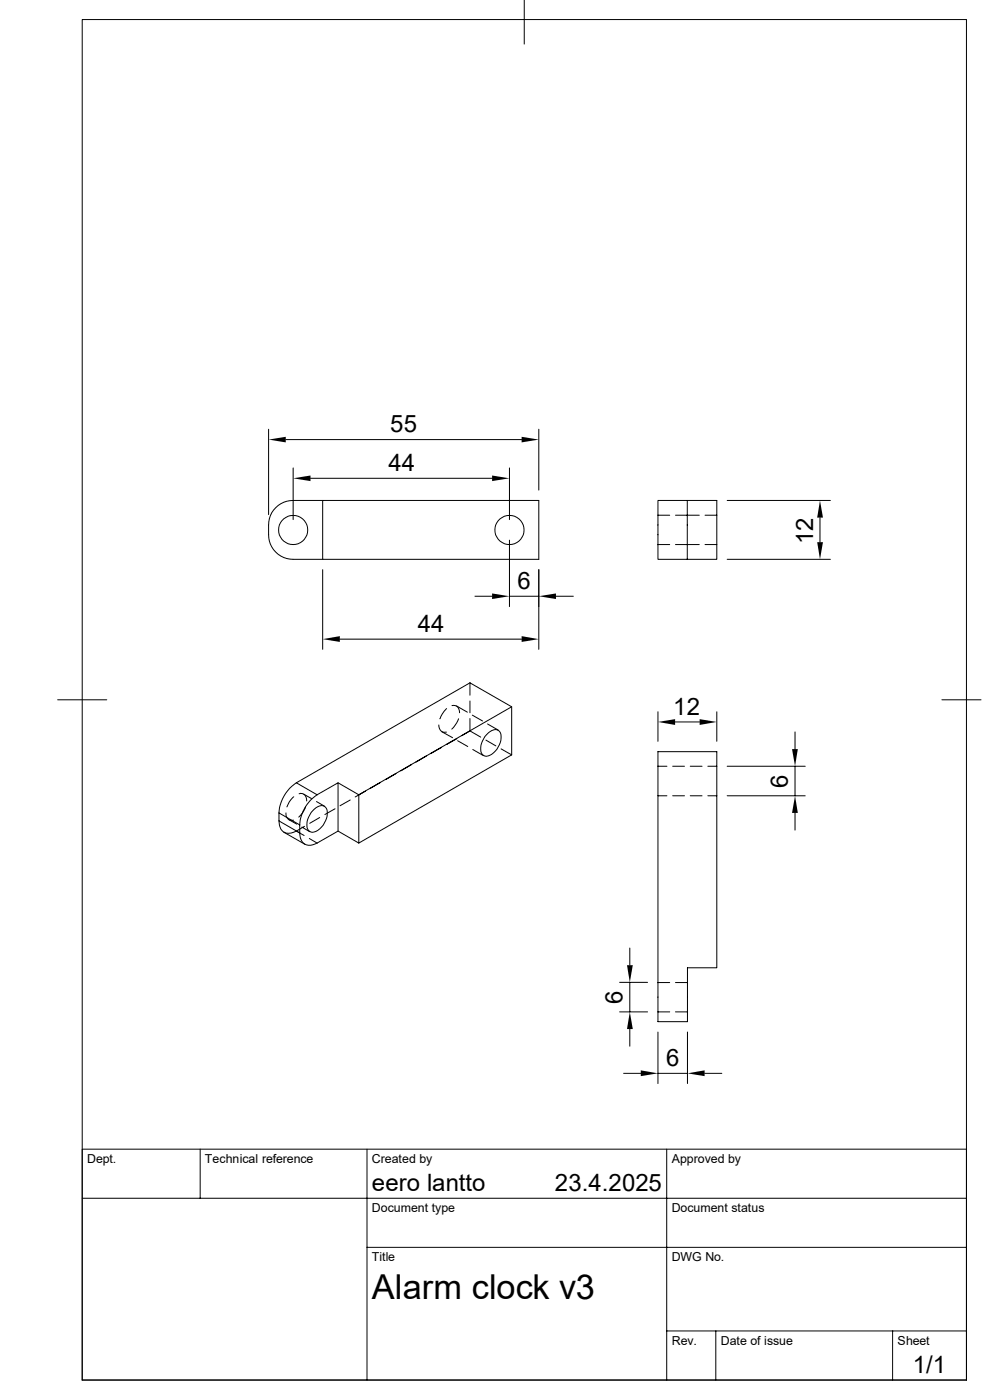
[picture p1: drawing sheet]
<svg xmlns="http://www.w3.org/2000/svg" width="210mm" height="297mm" viewBox="0 0 210 297" stroke-linecap="round" stroke-linejoin="round" font-family="sans-serif">
<g fill="none" stroke="#000" stroke-width=".21">
<path d="M17.4 4.1h187.6v288.7h-187.6zM111.2 0v9.4M57 91.1v18.1M60.6 93.3h50.1M62.2 99.3v10.9M108.1 99.3v10.9M114.3 91.1v12.9M65.9 101.5h38.5M68.5 106.2h-6.3a5.2 5.2 0 0 0-5.2 5.2 7.8 7.8 0 0 0 .7 4.6 5.2 5.2 0 0 0 4.5 2.7h6.3M68.5 106.2h45.8v12.5h-45.8zM108.1 114.6v14.1M139.6 106.2h6.2v12.5h-6.2z"/>
<path d="M139.6 109.3h2.5M139.6 115.5h2.5M143.3 109.3h5M143.3 115.5h5M145.8 106.2h6.3v12.5h-6.3M149.6 109.3h2.5M149.6 115.5h2.5M154.3 106.2h21.8M154.3 118.7h21.8M173.9 109.8v5.2M68.5 120.9v16.9M72.1 135.6h38.6"/>
<path d="M100.8 126.5h3.6M108.1 126.5h6.2M114.3 120.9v16.9M117.9 126.5h3.7M12.2 148.5h10.4M93.1 153.8a1.32 1.32 0 0 0 1.6 1.5M93.6 158.6l-2.1 1.2M93.7 155.2l2.3 1.3M94.7 150.3l-.8 1.1-.6 1.1M95.9 149.7a1.28 1.28 0 0 1 1.6 1.5M96.9 149.8l2.2 1.3M96.9 156.7l-2.2 1.2"/>
<path d="M97.1 157.1l2.1 1.3M97.3 152.5l-.4 .8-1.1 1.4M99.7 144.9l-36.8 21.2M99.7 155.1l-1.7 1M99.7 144.9l8.8 5v10.2M99.7 152.4v2.7l2.3 1.3M99.7 144.9v2.6M99.7 148.7v2.5M100.2 151.7l2.2 1.3M100.3 159l2.3 1.3M103.1 157l2.1 1.2M103.2 155.9a1.95 1.95 0 0 1 2.7-.8 3.6 3.6 0 0 1-.8 4.2 1.95 1.95 0 0 1-2.7 .8 3.6 3.6 0 0 1 .8-4.2z"/>
<path d="M103.4 153.6l2.3 1.3M106.3 158.9l2.2 1.2M108.5 149.9l-32.4 18.7-4.4-2.5M139.6 159.5h12.5v45.8h-6.3v11.4h-6.2zM139.6 151v6.3M143.2 153.2h5.2M152.1 151v6.3M168.7 155.3v3.6M199.8 148.5h8.3M59.2 174.2a2.69 2.69 0 0 0 1.1 2.4M59.2 174.2l4.4 2.5M59.2 172.5l4.4 2.5"/>
<path d="M59.2 172.5v1.7M60.7 172.5a1.28 1.28 0 0 0 1.6 1.5M61.3 173.9l1.6 .9M62.3 169l-.9 1.1-.5 1.1M62.9 166.1l4.4 2.5M62.9 166.1a8.3 8.3 0 0 0-3.7 6.4M63.5 168.4a1.26 1.26 0 0 1 1.6 1.5M63.6 176.7a2.19 2.19 0 0 0 .8 2.2 2.19 2.19 0 0 0 2.4 .2l.5-.2M63.6 175v1.7M64.1 175.5l1.6 .9M64.4 168.5l1.7 .9M64.5 177.2l-1.6-.9a2.92 2.92 0 0 1-2.7 .3l4.5 2.5"/>
<path d="M64.6 175.3l-1.7 1M64.8 171.2l-.7 1.3-.7 .9M65.6 177.9l1.7 1M66.3 172a1.95 1.95 0 0 1 2.7-.8 3.6 3.6 0 0 1-.8 4.3 1.95 1.95 0 0 1-2.7 .7 3.6 3.6 0 0 1 .8-4.2zM67.1 170.1l1.7 .9M67.3 168.6l4.4-2.5v10.2l-4.4 2.6M67.3 168.6a8.3 8.3 0 0 0-3.7 6.4M67.8 173.4l-2.1 1.3M71.1 171.6l-2.2 1.2M74.3 169.7l-2.2 1.2M76.1 168.6v10.3l-4.4-2.6M77.5 167.9l-2.1 1.2"/>
<path d="M80.7 166l-2.1 1.2M84 164.1l-2.2 1.3M87.2 162.3l-2.2 1.2M90.4 160.4l-2.1 1.3M108.5 160.1l-32.4 18.8M139.6 162.6h1.9M139.6 168.8h1.9M142.7 162.6h2.5M142.7 168.8h2.5M146.4 162.6h2.5M146.4 168.8h2.5M150.2 162.6h1.9"/>
<path d="M150.2 168.8h1.9M154.3 162.6h16.5M154.3 168.8h16.5M168.7 162.6v6.2M168.7 172.5v3.6M131.4 214.7h6M131.4 208.4h6M133.6 201.1v3.7M133.6 208.4v6.3M133.6 218.3v3.7M139.6 218.9v11M139.6 214.7h2.5"/>
<path d="M139.6 208.4h2.5M143.3 214.7h2.5M143.3 208.4h2.5M145.8 218.9v11M132.3 227.7h3.6M139.6 227.7h6.2M149.5 227.7h3.6M17.4 254.2h187.6M42.5 243.8v10.4M77.9 243.8v49M141.4 243.8v49M205 243.8h-187.6v49"/>
<path d="M77.9 264.6h127.1M141.4 282.4h63.6M151.8 282.4v10.4M189.4 282.4v10.4"/>
<circle cx="62.2" cy="112.4" r="3.1"/>
<circle cx="108.1" cy="112.4" r="3.1"/>
</g>
<g fill="#000">
<path d="M57 93.3l3.6-.6v1.2zM110.7 92.7l3.6 .6-3.6 .6zM62.2 101.5l3.7-.6v1.2zM104.4 100.9l3.7 .6-3.7 .6zM173.9 106.2l.7 3.6h-1.2zM173.4 115h1.2l-.7 3.7zM68.5 135.6l3.6-.6v1.2zM104.4 125.9l3.7 .6-3.7 .6zM110.7 135l3.6 .6-3.6 .6zM114.3 126.5l3.6-.6v1.2zM139.6 153.2l3.6-.6v1.2zM148.4 152.6l3.7 .6-3.7 .6z"/>
<path d="M168 158.9h1.2l-.5 3.7zM168.7 168.8l.5 3.7h-1.2zM133 204.8h1.2l-.6 3.6zM133.6 214.7l.6 3.6h-1.2zM135.9 227.1l3.7 .6-3.7 .6zM145.8 227.7l3.7-.6v1.2z"/>
</g>
<text font-size="7.3" x="78.9" y="275.6">Alarm clock v3</text>
<g font-size="5.1">
<text x="82.8" y="91.7">55</text>
<text x="82.4" y="100">44</text>
<text x="172.5" y="115.4" transform="rotate(-90 172.5 115.4)">12</text>
<text x="109.8" y="125">6</text>
<text x="88.6" y="134.1">44</text>
<text x="142.8" y="151.7">12</text>
<text x="167.1" y="167.1" transform="rotate(-90 167.1 167.1)">6</text>
<text x="132.1" y="212.9" transform="rotate(-90 132.1 212.9)">6</text>
<text x="141.3" y="226.2">6</text>
<text x="78.9" y="252.6">eero lantto</text>
<text x="117.7" y="252.6">23.4.2025</text>
<text x="193.6" y="291.4">1/1</text>
</g>
<g font-size="2.6">
<text x="18.5" y="246.7">Dept.</text>
<text x="43.5" y="246.7">Technical reference</text>
<text x="78.9" y="246.7">Created by</text>
<text x="142.5" y="246.7">Approved by</text>
<text x="78.9" y="257.1">Document type</text>
<text x="142.5" y="257.1">Document status</text>
<text x="78.9" y="267.5">Title</text>
<text x="142.5" y="267.5">DWG No.</text>
<text x="142.5" y="285.3">Rev.</text>
<text x="152.9" y="285.3">Date of issue</text>
<text x="190.4" y="285.3">Sheet</text>
</g>
</svg>
